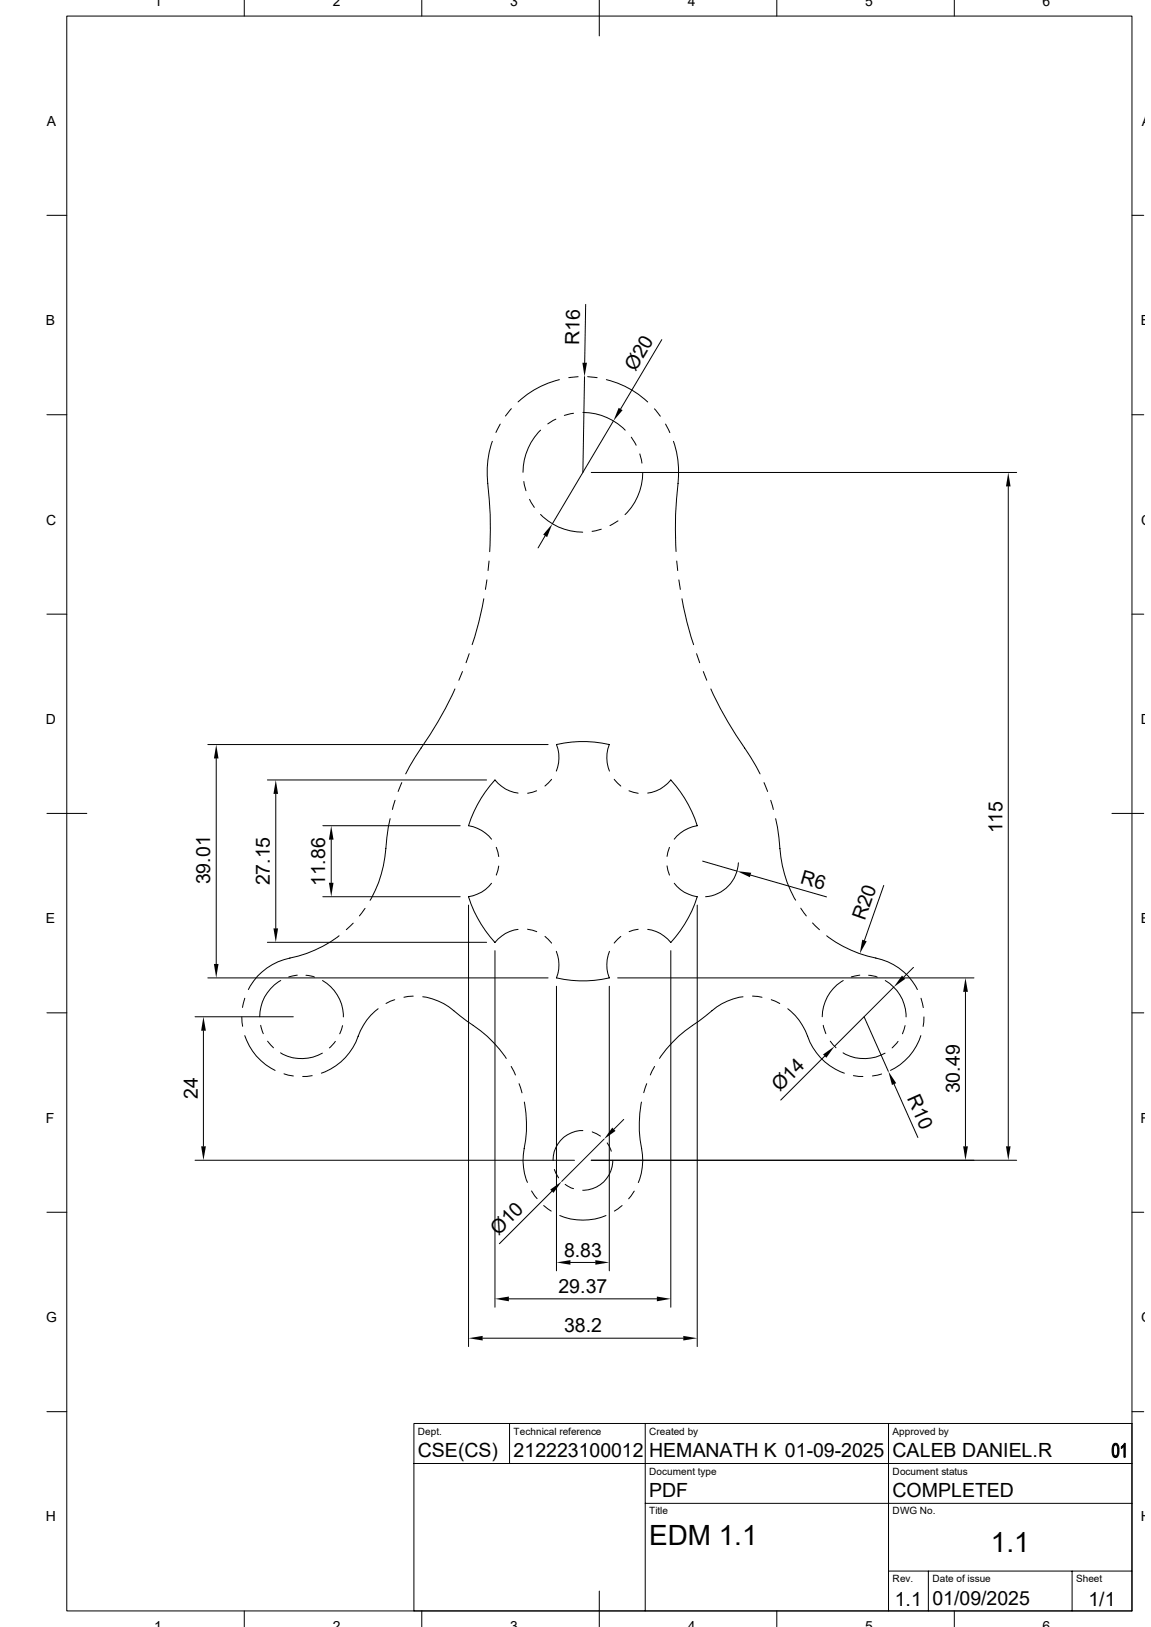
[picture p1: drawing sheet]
<svg xmlns="http://www.w3.org/2000/svg" width="297mm" height="420mm" viewBox="0 0 297 420" stroke-linecap="round" stroke-linejoin="round" font-family="sans-serif">
<g fill="none" stroke="#000" stroke-width=".26">
<path d="M17.2 4.1h274.9v411.7h-274.9zM63 0v4.1M108.8 0v4.1M154.6 0v9.3M200.4 0v4.1M246.3 0v4.1M12.1 55.6h5.1M292.1 55.6h3M151.1 78.6l-.2 15M144.4 98a23.8 23.8 0 0 0-10.7 5.8M149.2 97.2l-2.4 .3M150.8 97.2l-.4 24.8"/>
<path d="M151.6 97.2l2.5 .3M156.5 98a23.8 23.8 0 0 1 10.6 5.8M170.8 87.7l-10.7 17.9M12.1 107.1h5.1M127 113.9a24.5 24.5 0 0 0-1.1 10.9 95.5 95.5 0 0 1 .5 17.6M129.1 109.5l-1.1 2.1M132 105.5l-1.6 1.9M139.5 111a15.5 15.5 0 0 0-4.5 10.9M143.4 108.2l-2 1.2M148 106.7l-2.4 .5M150.4 106.5a15.5 15.5 0 0 1 10.9 4.5M158.3 108.7l-15.8 26.5"/>
<path d="M162.9 112.9l1.3 2M165.1 117.2l.6 2.3M168.9 105.5l1.5 1.9M171.7 109.5l1.1 2.2M173.8 113.9a24.5 24.5 0 0 1 1.2 10.9 95.2 95.2 0 0 0-.5 17.6M292.1 107.1h3M135.2 124.3l.5 2.4M136.7 128.9l1.2 2.1M139.5 132.8a15 15 0 0 0 10.9 4.6M140.7 138.3l-1.8 3.1M152.6 122h109.7M155.2 136.6l-2.4 .6"/>
<path d="M159.5 134.5l-2.1 1.2M165.9 122a15.3 15.3 0 0 1-4.6 10.8M260.2 125.6v170.3M12.1 158.5h5.1M124.8 154.6a79.3 79.3 0 0 1-3 11.8M125.6 149.7l-.3 2.4M126.2 144.8l-.3 2.5M174.6 144.8l.3 2.5M175.2 149.7l.4 2.4M176 154.6a79.3 79.3 0 0 0 3 11.8M292.1 158.5h3M117.4 177.8a106.9 106.9 0 0 1-10.3 17.6l-2.4 4.4"/>
<path d="M119.3 173.4l-.9 2.2M121.1 168.7l-.8 2.4M179.7 168.7l.9 2.4M181.5 173.4l.9 2.2M183.4 177.8a106.9 106.9 0 0 0 10.3 17.6l2.4 4.4M53.6 192.2h87.8M55.8 195.8v53M143.6 199.1a9.3 9.3 0 0 0 0-6.9 30.3 30.3 0 0 1 13.6 0 9.3 9.3 0 0 0 .1 6.9M12.1 210h10.3M69 201.3h56.6M71.2 204.9v34.7M83.3 213.1h35.4"/>
<path d="M85.5 216.7v11.2M100.7 211.3l-.9 4.9a33.8 33.8 0 0 1-4.3 16.2M101.9 206.6l-.6 2.4M103.7 202l-1 2.3M128.1 218.7l.6 2.4M133.7 204.7a8.9 8.9 0 0 1-6-3.4 31.5 31.5 0 0 0-6.8 11.8 9.4 9.4 0 0 1 5.9 3.5M138.5 204.1l-2.4 .7M142.3 201.2l-1.7 1.7M158.5 201.2l1.7 1.7M162.3 204.1l2.4 .7M167.1 204.7a8.9 8.9 0 0 0 6-3.4 31.5 31.5 0 0 1 6.8 11.8 9.4 9.4 0 0 0-5.9 3.5M172.8 218.7l-.7 2.4"/>
<path d="M197.1 202l1 2.3M198.9 206.6l.7 2.4M200.2 211.3l.8 4.9a33.5 33.5 0 0 0 4.3 16.2M286.9 210h8.2M83.3 231.5h35.4M91.1 238.3l-1.7 1.7M94.2 234.5l-1.4 1.9M120.9 233.6v114M126.8 228a8.9 8.9 0 0 1-5.9 3.5 31.6 31.6 0 0 0 6.8 11.8 8.9 8.9 0 0 1 6-3.4M128.7 223.6l-.6 2.3M136.1 239.9l2.4 .6M164.7 239.9l-2.4 .6"/>
<path d="M172.1 223.5l.7 2.4M174 228a8.9 8.9 0 0 0 5.9 3.5 31.6 31.6 0 0 1-6.8 11.8 8.9 8.9 0 0 0-6-3.4M179.9 233.6v114M181.3 222.3l8.9 2.6M190.5 222.7a9.2 9.2 0 0 1-8.4 8.8M193.7 225.9l19.6 5.6M206.6 234.4l1.5 2M209.7 238.3l1.8 1.7M228 228.6l-4.9 14.2M53.6 252.4h87.8M63.2 257.7l-.6 2.4M69 243.2h56.6"/>
<path d="M72.4 253.1a10.9 10.9 0 0 0-5.4 9.4M76.7 251.7l-2.2 .5M79 251.8l2.2 .4M83.2 253.1a10.9 10.9 0 0 1 5.4 9.4M87.5 241.6a33.5 33.5 0 0 1-14.3 6.1 15.4 15.4 0 0 0-9.1 7.7M101.9 258.1l-2.3 .9M106.6 257.1l-2.4 .3M109.1 257.3a16.9 16.9 0 0 1 9.6 5l1.7 1.2a32.3 32.3 0 0 1 10.2 9.7M127.7 245.4v92M140.6 241.7l1.7 1.8M143.6 245.6a9.3 9.3 0 0 1 0 6.8 30.3 30.3 0 0 0 13.6 0 9.3 9.3 0 0 1 .1-6.8M143.6 254.6v73.4"/>
<path d="M157.2 254.6v73.4M159.4 252.4h91.9M160.2 241.7l-1.7 1.8M173.1 245.4v92M191.7 257.3a16.9 16.9 0 0 0-9.6 5l-1.7 1.2a32.3 32.3 0 0 0-10.2 9.7M194.2 257.1l2.4 .3M199 258.1l2.2 .9M213.3 241.6a33.5 33.5 0 0 0 14.3 6.1 15.4 15.4 0 0 1 9.1 7.7M217.6 253.1a10.9 10.9 0 0 0-5.4 9.4M221.9 251.7l-2.2 .5M224.2 251.8l2.2 .4M228.4 253.1a10.9 10.9 0 0 1 5.4 9.4"/>
<path d="M230.6 254.8l-15.3 15.3M235.7 249.7l-2.5 2.6M237.7 257.7l.6 2.4M249.1 256v39.9M12.1 261.5h5.1M50.3 262.5h25.4M52.5 266.1v29.8M62.4 262.5l.2 2.4M63.2 267.3a15.2 15.2 0 0 0 7.8 9M67.3 264.7l.6 2.1M69 268.8l1.6 1.7M72.4 271.8a10.8 10.8 0 0 0 10.8 .1"/>
<path d="M73.3 277.2l2.4 .5M80.6 277.7l-2.5 .2M86.5 268.8l-1.5 1.7M88.4 264.8l-.7 2.1M97.6 260.4a16.1 16.1 0 0 0-5.8 8.6 15.4 15.4 0 0 1-8.9 8M131.9 275.3l1.1 2.2M133.9 279.7l.8 2.4M166.9 279.7l-.8 2.4M168.9 275.3l-1.1 2.2M203.3 260.4a16.4 16.4 0 0 1 5.7 8.6 15.4 15.4 0 0 0 8.9 8M212.4 264.7l.7 2.1M212.8 272.6l-11.3 11.4"/>
<path d="M214.2 268.8l1.5 1.7M217.6 271.8a10.9 10.9 0 0 0 10.8 .1M220.2 277.7l2.5 .2M223 262.5l6.2 14.1M227.5 277.2l-2.4 .5M230.7 279.9l6.2 13.7M231.7 268.8l-1.5 1.7M233.6 264.8l-.7 2.1M237.6 267.3a14.9 14.9 0 0 1-7.8 9M238.4 262.5l-.2 2.5M292.1 261.5h3M50.3 299.5h98"/>
<path d="M135.3 284.5a34 34 0 0 1-.3 13.6 15.3 15.3 0 0 0 1.1 7.1M150.4 291.8a7.6 7.6 0 0 0-7.7 7.8M152.6 299.5h109.7M152.8 292.2l2.1 1.1M155.9 294l-11 11M156.7 295l1 2.2M158.1 299.6a7.7 7.7 0 0 1-7.7 7.7M161 289l-2.6 2.5M165.5 284.5a34 34 0 0 0 .3 13.6 15.5 15.5 0 0 1-1.1 7.2M12.1 312.9h5.1M137.2 307.4l1.4 2M140.3 311.2l1.9 1.4"/>
<path d="M142.4 307.5l-13.5 13.6M143 301.9l1.1 2.1M144.4 313.8a15.6 15.6 0 0 0 12 0M145.8 305.7l2.2 1.1M160.5 311.2l-2 1.4M163.7 307.5l-1.5 2M292.1 312.9h3M131.3 335.3h38.2M147.2 325.9h6.4M124.5 345.4h51.8M12.1 364.4h5.1M106.8 367.5h185.3v48.3h-185.3z"/>
<path d="M106.8 377.8h185.3M131.5 367.5v10.3M166.5 367.5v48.3M229.3 367.5v48.3M292.1 364.4h3M166.5 388.1h125.6M63 415.8v4.1M108.8 415.8v4.1M154.6 410.7v9.2M200.4 415.8v4.1M229.3 405.6h62.8M239.6 405.6v10.2"/>
<path d="M246.3 415.8v4.1M276.6 405.6v10.2"/>
</g>
<g fill="#000" stroke="#000" stroke-width=".26">
<path d="M287.3 372.9h.6a1.96 1.96 0 0 0-.5 2.2l.2 .7 .3 .1h-.6l-.2-.4-.1-1.7z" fill-rule="evenodd"/>
<path d="M287.5 372.7a1.09 1.09 0 0 1 1.3 1.4l-.1 1.1a.82 .82 0 0 1-.4 .9 .82 .82 0 0 1-1-.2h.6a2.03 2.03 0 0 0 .5-2.3l-.4-.6-.7-.1z" fill-rule="evenodd"/>
<path d="M289.3 373.5l.7-.1-.7 .5z" fill-rule="evenodd"/>
<path d="M290.2 372.6h.2v3.6h-.4v-2.8l-.4-.1z" fill-rule="evenodd"/>
</g>
<g fill="#000">
<path d="M150.3 93.6h1.2l-.7 3.6zM159.6 105.3l1.1 .6-2.4 2.8zM142.5 135.2l-1.3 3.4-1-.6zM260.2 122l.6 3.6h-1.2zM55.8 192.2l.6 3.6h-1.2zM71.2 201.3l.6 3.6h-1.2zM85.5 213.1l.6 3.6h-1.2zM70.6 239.6h1.2l-.6 3.6zM84.9 227.9h1.2l-.6 3.6zM190.2 224.9l3.6 .4-.3 1.1zM55.2 248.8h1.2l-.6 3.6zM222.5 242.6l1.1 .4-1.7 3.2z"/>
<path d="M232.7 251.8l.9 .9-3 2.1zM249.1 252.4l.7 3.6h-1.3zM52.5 262.5l.6 3.6h-1.2zM212.4 272.2l2.9-2.1-2.1 2.9zM229.2 276.6l2.1 3-1.1 .5zM51.9 295.9h1.2l-.6 3.6zM158 291.1l.8 .8-2.9 2.1zM248.5 295.9h1.3l-.7 3.6zM259.6 295.9h1.2l-.6 3.6zM142 307.1l2.9-2.1-2.1 2.9zM127.7 335.3l3.6-.6v1.2zM143.6 325.9l3.6-.6v1.2z"/>
<path d="M153.6 325.3l3.6 .6-3.6 .6zM169.5 334.7l3.6 .6-3.6 .6zM120.9 345.4l3.6-.6v1.2zM176.3 344.8l3.6 .6-3.6 .6z"/>
</g>
<g font-size="7.2">
<text x="167.5" y="398.9">EDM 1.1</text>
<text x="255.7" y="400.7">1.1</text>
</g>
<g font-size="5">
<text x="149.5" y="89" transform="rotate(-89 149.5 89)">R16</text>
<text x="164" y="96.1" transform="rotate(-59 164 96.1)">Ø20</text>
<text x="258.7" y="215.1" transform="rotate(-90 258.7 215.1)">115</text>
<text x="206.3" y="228" transform="rotate(16 206.3 228)">R6</text>
<text x="54.3" y="228.3" transform="rotate(-90 54.3 228.3)">39.01</text>
<text x="69.6" y="228.6" transform="rotate(-90 69.6 228.6)">27.15</text>
<text x="83.9" y="228.8" transform="rotate(-90 83.9 228.8)">11.86</text>
<text x="223.2" y="237.9" transform="rotate(-71 223.2 237.9)">R20</text>
<text x="201.2" y="282" transform="rotate(-45 201.2 282)">Ø14</text>
<text x="51.1" y="283.7" transform="rotate(-90 51.1 283.7)">24</text>
<text x="234" y="283.5" transform="rotate(66 234 283.5)">R10</text>
<text x="247.6" y="282.2" transform="rotate(-90 247.6 282.2)">30.49</text>
<text x="128.6" y="319.1" transform="rotate(-45 128.6 319.1)">Ø10</text>
<text x="145.5" y="324.4">8.83</text>
<text x="144.1" y="333.8">29.37</text>
<text x="145.5" y="344">38.2</text>
<text x="107.8" y="376.2">CSE(CS)</text>
<text x="132.5" y="376.2">212223100012</text>
<text x="167.5" y="376.2">HEMANATH K 01-09-2025</text>
<text x="230.3" y="376.2">CALEB DANIEL.R</text>
<text x="167.5" y="386.5">PDF</text>
<text x="230.3" y="386.5">COMPLETED</text>
<text x="230.9" y="414.4">1.1</text>
<text x="240.6" y="414.3">01/09/2025</text>
<text x="280.9" y="414.4">1/1</text>
</g>
<g font-size="3.6">
<text x="39.8" y="1.6">1</text>
<text x="85.9" y="1.6">2</text>
<text x="131.6" y="1.6">3</text>
<text x="177.5" y="1.6">4</text>
<text x="223.2" y="1.6">5</text>
<text x="269" y="1.6">6</text>
<text x="12.1" y="32.4">A</text>
<text x="294.6" y="32.4">A</text>
<text x="11.8" y="83.9">B</text>
<text x="294.4" y="83.9">B</text>
<text x="11.9" y="135.4">C</text>
<text x="294.5" y="135.4">C</text>
<text x="11.8" y="186.8">D</text>
<text x="294.4" y="186.8">D</text>
<text x="11.8" y="238.3">E</text>
<text x="294.4" y="238.3">E</text>
<text x="11.8" y="289.8">F</text>
<text x="294.3" y="289.8">F</text>
<text x="11.9" y="341.3">G</text>
<text x="294.5" y="341.3">G</text>
<text x="11.8" y="392.7">H</text>
<text x="294.4" y="392.7">H</text>
<text x="39.8" y="421">1</text>
<text x="85.9" y="421">2</text>
<text x="131.6" y="421">3</text>
<text x="177.5" y="421">4</text>
<text x="223.2" y="421">5</text>
<text x="269" y="421">6</text>
</g>
<g font-size="2.6">
<text x="107.8" y="370.4">Dept.</text>
<text x="132.5" y="370.4">Technical reference</text>
<text x="167.5" y="370.4">Created by</text>
<text x="230.3" y="370.4">Approved by</text>
<text x="167.5" y="380.7">Document type</text>
<text x="230.3" y="380.7">Document status</text>
<text x="167.5" y="390.9">Title</text>
<text x="230.3" y="390.9">DWG No.</text>
<text x="230.3" y="408.4">Rev.</text>
<text x="240.6" y="408.4">Date of issue</text>
<text x="277.7" y="408.4">Sheet</text>
</g>
</svg>
